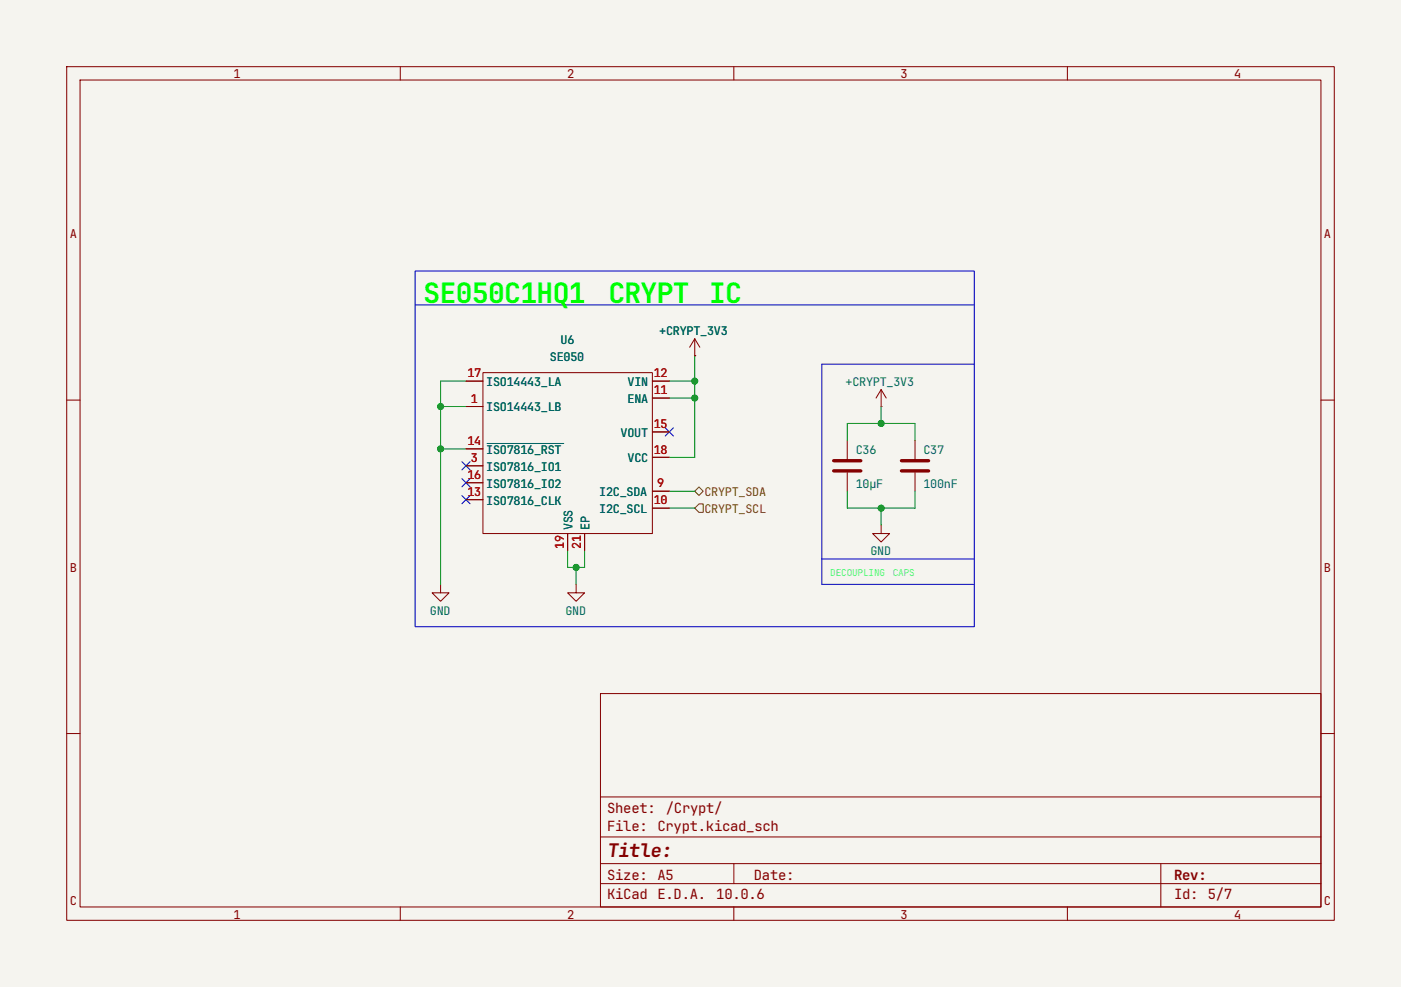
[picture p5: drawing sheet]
<svg xmlns="http://www.w3.org/2000/svg" width="210mm" height="148mm" viewBox="0 0 210 148" stroke-linecap="round" stroke-linejoin="round" font-family="sans-serif">
<path d="M0 0h210v148h-210z" fill="#f5f4ef" stroke="#f5f4ef" stroke-width=".15"/>
<g fill="none" stroke="#840000" stroke-width=".15">
<path d="M10 10h190v128h-190zM12 12h186v124h-186zM60 10v2M110 10v2M160 10v2M69.8 57.2h2.6M72.4 55.9h25.4v24.1h-25.4zM97.8 59.7h2.5M97.8 57.2h2.5M104.1 53.3h.1M104.1 50.8l-.7 1.3M104.1 50.8l.8 1.3"/>
<path d="M104.1 50.8v2.5M132.1 58.4l-.8 1.3M132.1 58.4l.7 1.3M132.1 58.4v2.6M10 60h2M69.8 61h2.6M69.8 69.9h2.6M69.8 74.9h2.6M69.8 67.3h2.6M69.8 72.4h2.6M97.8 73.7h2.5M97.8 76.2h2.5"/>
<path d="M97.8 64.8h2.5M97.8 68.6h2.5M127 66v2.8M127 70.9v2.8M132.1 61h.1M132.1 78.7v1.3h1.2l-1.2 1.3-1.3-1.3h1.3M137.2 66v2.8M137.2 70.9v2.8M198 60h2M66 87.6v1.3h1.3l-1.3 1.3-1.2-1.3h1.2M85.1 80v2.6M86.4 87.6v1.3h1.2l-1.2 1.3-1.3-1.3h1.3"/>
<path d="M87.6 80v2.6M10 110h2M90 104h108v32h-108zM90 119.5h108M198 110h2M60 136v2M90 132.5h108M90 129.5h108M90 125.5h108M110 136v2M110 129.5v3M160 136v2"/>
<path d="M174 129.5v6.5"/>
</g>
<path d="M73 66.5h11.5" fill="none" stroke="#006464" stroke-width=".15"/>
<path d="M125 69.1h4M125 70.6h4M135.1 69.1h4.1M135.1 70.6h4.1" fill="none" stroke="#840000" stroke-width=".51"/>
<path d="M104.1 73.7l.7-.7 .6 .7-.6 .6zM104.8 75.6h.6v1.2h-.6l-.7-.6z" fill="none" stroke="#725600" stroke-width=".15"/>
<path d="M62.2 40.6h83.8v53.4h-83.8zM62.2 45.7h83.8M146 54.6h-22.8v33h22.8M123.2 83.8h22.8" fill="none" stroke="#0000c2" stroke-width=".15"/>
<g fill="none" stroke="#009600" stroke-width=".15">
<path d="M69.8 57.2h-3.8v30.4M100.3 57.2h3.8M100.3 59.7h3.8M104.1 53.3v15.3h-3.8M66 67.3h3.8M66 61h3.8M100.3 76.2h3.8M100.3 73.7h3.8M127 66v-2.5h10.2v2.5M127 73.7v2.5h10.2v-2.5M132.1 61v2.5M132.1 76.2v2.5"/>
<path d="M85.1 82.6v2.5h2.5v-2.5M86.4 85.1v2.5"/>
</g>
<path d="M69.2 69.2l1.3 1.3M69.2 71.8l1.3 1.2M69.2 74.3l1.3 1.2M70.5 69.2l-1.3 1.3M70.5 71.8l-1.3 1.2M70.5 74.3l-1.3 1.2M99.7 64.2l1.2 1.2M100.9 64.2l-1.2 1.2" fill="none" stroke="#000084" stroke-width=".15"/>
<g fill="#009600" stroke="#009600" stroke-width=".15">
<circle cx="66" cy="61" r=".46"/>
<circle cx="66" cy="67.3" r=".46"/>
<circle cx="86.4" cy="85.1" r=".46"/>
<circle cx="104.1" cy="59.7" r=".46"/>
<circle cx="132.1" cy="63.5" r=".46"/>
<circle cx="104.1" cy="57.2" r=".46"/>
<circle cx="132.1" cy="76.2" r=".46"/>
</g>
<g font-size="4.2" fill="#0f0">
<text x="63.5" y="45.4">SE050C1HQ1</text>
<text x="91.2" y="45.4">CRYPT</text>
<text x="106.3" y="45.4">IC</text>
</g>
<text font-size="2.8" fill="#840000" x="91" y="128.5">Title:</text>
<g font-size="2.1" fill="#840000">
<text x="91" y="124.6">File:</text>
<text x="91" y="121.9">Sheet:</text>
<text x="98.6" y="124.6">Crypt.kicad_sch</text>
<text x="99.8" y="121.9">/Crypt/</text>
<text x="91" y="132">Size:</text>
<text x="98.6" y="132">A5</text>
<text x="113" y="132">Date:</text>
<text x="176" y="132">Rev:</text>
<text x="91" y="134.8">KiCad</text>
<text x="98.6" y="134.8">E.D.A.</text>
<text x="107.4" y="134.8">10.0.6</text>
<text x="176" y="134.8">Id: 5/7</text>
</g>
<g font-size="1.8" fill="#840000">
<text x="35" y="11.8">1</text>
<text x="85" y="11.8">2</text>
<text x="135" y="11.8">3</text>
<text x="185" y="11.8">4</text>
<text x="10.5" y="35.8">A</text>
<text x="198.5" y="35.8">A</text>
<text x="10.5" y="85.8">B</text>
<text x="198.5" y="85.8">B</text>
<text x="10.5" y="135.8">C</text>
<text x="35" y="137.8">1</text>
<text x="85" y="137.8">2</text>
<text x="135" y="137.8">3</text>
<text x="185" y="137.8">4</text>
<text x="198.5" y="135.8">C</text>
</g>
<g font-size="1.8" fill="#006464">
<text x="84" y="51.5">U6</text>
<text x="98.8" y="50.3">+CRYPT_3V3</text>
<text x="72.9" y="57.9">ISO14443_LA</text>
<text x="82.4" y="54.1">SE050</text>
<text x="94.1" y="57.9">VIN</text>
<text x="126.8" y="57.9">+CRYPT_3V3</text>
<text x="72.9" y="61.7">ISO14443_LB</text>
<text x="93" y="65.5">VOUT</text>
<text x="94.1" y="60.4">ENA</text>
<text x="72.9" y="70.6">ISO7816_IO1</text>
<text x="72.9" y="68.1">ISO7816_RST</text>
<text x="94.1" y="69.3">VCC</text>
<text x="128.3" y="68.1">C36</text>
<text x="138.4" y="68.1">C37</text>
<text x="72.9" y="75.7">ISO7816_CLK</text>
<text x="72.9" y="73.1">ISO7816_IO2</text>
<text x="89.8" y="74.4">I2C_SDA</text>
<text x="89.8" y="76.9">I2C_SCL</text>
<text x="128.3" y="73.1">10μF</text>
<text x="138.4" y="73.1">100nF</text>
<text x="85.8" y="79.5" transform="rotate(-90 85.8 79.5)">VSS</text>
<text x="88.4" y="79.5" transform="rotate(-90 88.4 79.5)">EP</text>
<text x="130.5" y="83.3">GND</text>
<text x="64.4" y="92.2">GND</text>
<text x="84.8" y="92.2">GND</text>
</g>
<g font-size="1.8" fill="#a90000">
<text x="70.1" y="56.6">17</text>
<text x="98" y="59.1">11</text>
<text x="98" y="56.6">12</text>
<text x="70.6" y="60.4">1</text>
<text x="98" y="64.2">15</text>
<text x="70.1" y="66.7">14</text>
<text x="70.1" y="71.8">16</text>
<text x="70.6" y="69.3">3</text>
<text x="98" y="68">18</text>
<text x="70.1" y="74.4">13</text>
<text x="98" y="75.6">10</text>
<text x="98.5" y="73.1">9</text>
<text x="84.5" y="82.3" transform="rotate(-90 84.5 82.3)">19</text>
<text x="87.1" y="82.3" transform="rotate(-90 87.1 82.3)">21</text>
</g>
<g font-size="1.8" fill="#725600">
<text x="105.6" y="76.9">CRYPT_SCL</text>
<text x="105.6" y="74.4">CRYPT_SDA</text>
</g>
<g font-size="1.4" fill="#0ff">
<text x="124.5" y="86.4">DECOUPLING</text>
<text x="133.8" y="86.4">CAPS</text>
</g>
</svg>
